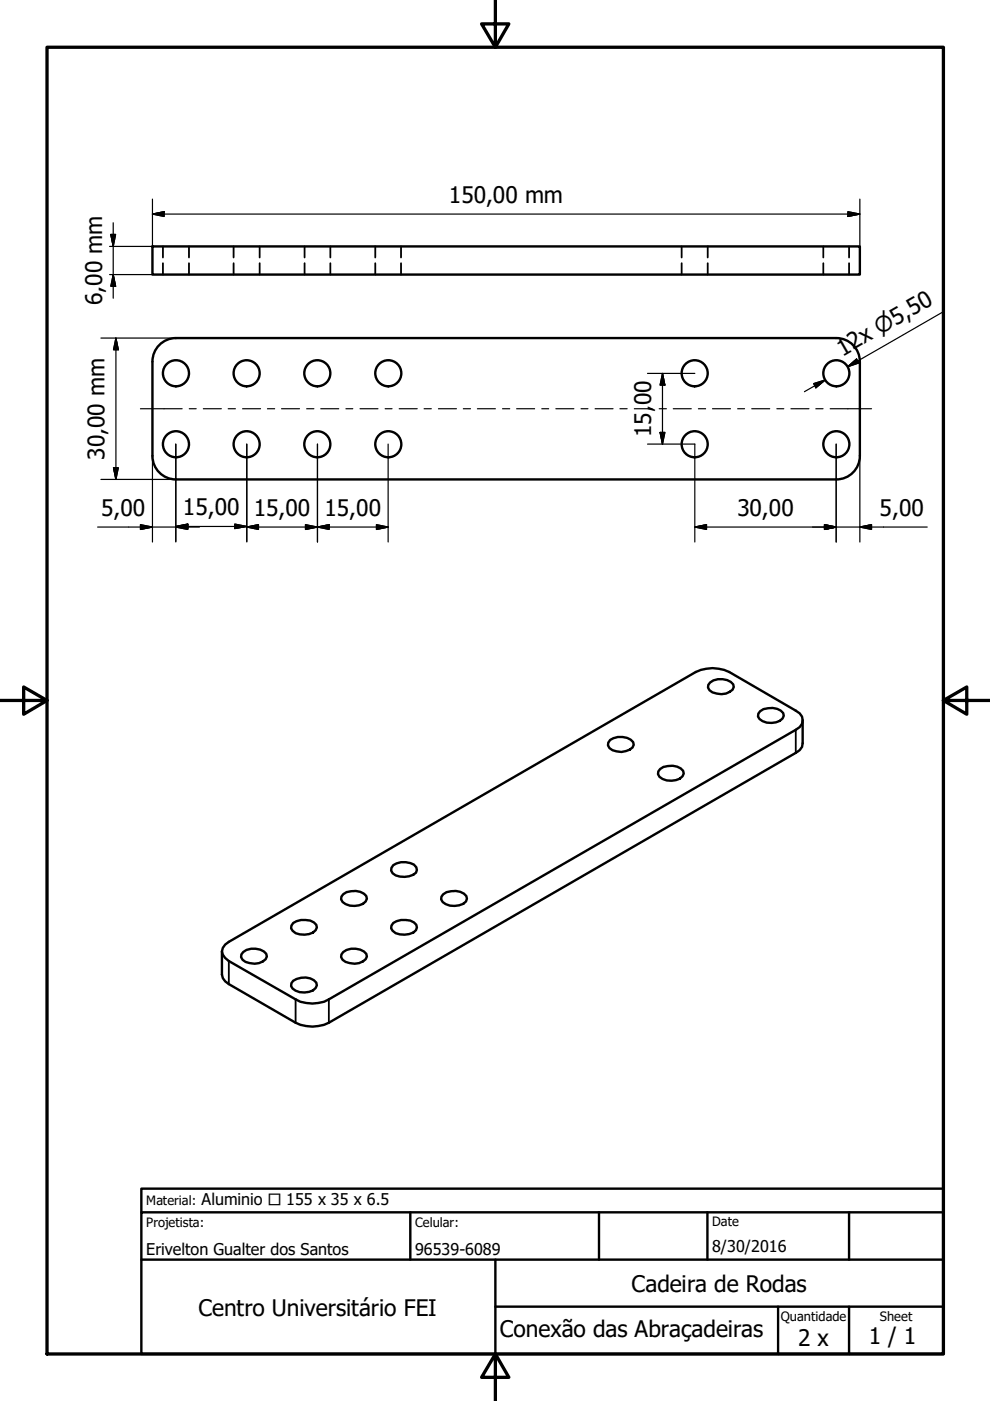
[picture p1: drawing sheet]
<svg xmlns="http://www.w3.org/2000/svg" width="210mm" height="297mm" viewBox="0 0 210 297" stroke-linecap="round" stroke-linejoin="round" font-family="sans-serif">
<!-- layer: Visible (ISO) -->
<g fill="none" stroke="#000" stroke-width=".51">
<path d="M32.3 52.2h150v6h-150zM32.3 76.7v19.9M37.3 71.7h140a5 5 0 0 1 5 5M37.3 71.7a5 5 0 0 0-5 5M182.3 76.7v19.9M32.3 96.7a5 5 0 0 0 5 4.9M182.3 96.7a5 5 0 0 1-5 4.9h-140M129.3 156.9a3.9 3.9 0 0 1 4.9 .4l.2 .6a2.63 2.63 0 0 1-2.6 1.5 2.74 2.74 0 0 1-2.9-1.4l.1-.5zM150.6 144.7a3.8 3.8 0 0 1 4.8 .4l.2 .6a2.84 2.84 0 0 1-3.6 1.4 1.61 1.61 0 0 1-1.8-1.9zM161.2 150.8a3.8 3.8 0 0 1 4.9 .4 1.56 1.56 0 0 1-1.6 1.9 3.4 3.4 0 0 1-3.8-1.2l.1-.6zM168.7 154.7a2.14 2.14 0 0 0 1.5-2 2.14 2.14 0 0 0-1.5-2l-14.1-8.2a8.1 8.1 0 0 0-7.1 0l-99 57.2M170.2 157.6l-.1 .8-.6 .7-.8 .5"/>
<path d="M140 163.1a3.8 3.8 0 0 1 4.8 .3 1.56 1.56 0 0 1-1.5 2 3.7 3.7 0 0 1-3.5-.7l-.3-.6 .1-.5zM62.2 195.7a4 4 0 0 1 4.9 .4 1.56 1.56 0 0 1-1.6 1.9 3.7 3.7 0 0 1-3.5-.7l-.3-.5 .1-.5zM72.8 189.6a3.8 3.8 0 0 1 4.9 .4 1.56 1.56 0 0 1-1.6 1.9 3.7 3.7 0 0 1-3.5-.7l-.3-.5 .1-.6zM83.4 183.4a4.2 4.2 0 0 1 4.4-.1l.5 .6 .1 .6a2.34 2.34 0 0 1-2.6 1.4 2.6 2.6 0 0 1-2.9-1.3l.1-.6zM83.4 195.7a4 4 0 0 1 4.9 .4l.1 .5a2.29 2.29 0 0 1-2.6 1.6 2.6 2.6 0 0 1-2.9-1.4l.1-.5zM94 189.6a3.8 3.8 0 0 1 4.9 .4l.1 .5a2.29 2.29 0 0 1-2.6 1.6 2.74 2.74 0 0 1-2.9-1.4l.1-.6zM51.6 201.9a3.8 3.8 0 0 1 4.9 .3l.1 .6a2.84 2.84 0 0 1-3.6 1.4 1.61 1.61 0 0 1-1.8-1.8zM62.2 207.9a3.8 3.8 0 0 1 4.9 .4 1.56 1.56 0 0 1-1.6 2 3.4 3.4 0 0 1-3.8-1.2l.1-.6zM72.8 201.9a3.8 3.8 0 0 1 4.9 .3l.1 .6a2.84 2.84 0 0 1-3.6 1.4 1.61 1.61 0 0 1-1.8-1.8z"/>
<circle cx="37.3" cy="79.1" r="2.76"/>
<circle cx="52.3" cy="79.1" r="2.76"/>
<circle cx="67.3" cy="79.1" r="2.76"/>
<circle cx="82.3" cy="79.1" r="2.76"/>
<circle cx="147.3" cy="79.1" r="2.76"/>
<circle cx="177.3" cy="79.1" r="2.76"/>
<circle cx="37.3" cy="94.2" r="2.76"/>
<circle cx="52.3" cy="94.2" r="2.76"/>
<circle cx="67.3" cy="94.2" r="2.76"/>
<circle cx="82.3" cy="94.2" r="2.76"/>
<circle cx="147.3" cy="94.2" r="2.76"/>
<circle cx="177.3" cy="94.2" r="2.76"/>
</g>
<!-- layer: Hidden (ISO) -->
<g fill="none" stroke="#000" stroke-width=".38">
<path d="M34.5 52.2v2.4M34.5 55.8v2.4M40.1 52.2v2.4M40.1 55.8v2.4M49.5 52.2v2.4M49.5 55.8v2.4M55.1 52.2v2.4M55.1 55.8v2.4M64.6 52.2v2.4M64.6 55.8v2.4M70 52.2v2.4M70 55.8v2.4"/>
<path d="M79.6 52.2v2.4M79.6 55.8v2.4M85 52.2v2.4M85 55.8v2.4M144.5 52.2v2.4M144.5 55.8v2.4M150.1 52.2v2.4M150.1 55.8v2.4M174.6 52.2v2.4M174.6 55.8v2.4M180 52.2v2.4M180 55.8v2.4"/>
</g>
<!-- layer: Visible Narrow (ISO) -->
<path d="M168.7 154.7v4.9M48.5 203.8v4.8M62.7 211.9v4.9M69.7 211.9v4.9" fill="none" stroke="#000" stroke-width=".38"/>
<path d="M168.7 159.6l-99 57.2a7.9 7.9 0 0 1-7 0l-14.2-8.2-.7-.5-.6-.7-.1-.8v-4.9M168.7 154.7l-99 57.2a7.4 7.4 0 0 1-7 0l-14.2-8.1a2.13 2.13 0 0 1-.7-3.5l.7-.6M170.2 152.7v4.9" fill="none" stroke="#000" stroke-width=".51"/>
<!-- layer: Border (ISO) -->
<path d="M10 10h190v277.1h-190zM105 0v10l-2.9-4.9h5.8l-2.9 4.9M0 148.5h10l-5-2.8v5.7l5-2.9M200 148.5l5 2.9v-5.7l-5 2.8h10M105 287.1l2.9 4.9h-5.8l2.9-4.9v9.9" fill="none" stroke="#000" stroke-width=".7"/>
<!-- layer: Title (ISO) -->
<path d="M30 257v-5h170v5M30 257h170v30.1h-170zM87 257v10.1M127 257v10.1M150 257v10.1M180 257v10.1M30 267.1h170M105 277h95M105 267.1v20M165 277v10.1M180 277v10.1" fill="none" stroke="#000" stroke-width=".51"/>
<!-- layer: Dimension (ISO) -->
<g fill="none" stroke="#000" stroke-width=".25">
<path d="M23.2 58.2h9.1M23.5 49.7h1l-.5 2.5zM24 58.2l.5 2.5h-1zM24 47.2v16M32.3 45.4l2.5-.5v1zM32.3 42.2v10h-9.1M32.3 45.4h150M179.8 44.9l2.5 .5-2.5 .5zM182.3 42.2v10M21.4 71.7h15.9M24.6 71.7l.5 2.5h-1zM24.6 71.7v29.9"/>
<path d="M137.3 79.2h10M140.5 79.2l.5 2.4h-1zM140.5 79.2v15M179.7 77.8l1.9-1.7 .5 .8zM199.9 66.2l-20.2 11.6 2.2-1.2M24.1 99.2h1l-.5 2.4zM32.3 96.6v18.3M37.3 94.2v20.7M52.3 94.2v20.7M67.3 94.2v20.7M82.3 94.2v20.7M137.3 94.2h10v20.7"/>
<path d="M140 91.7h1l-.5 2.5zM172.5 81.3l2.4-.7-1.9 1.6zM174.9 80.6l-4.3 2.4M177.3 94.2v20.7M182.3 96.6v18.3M20.7 111.7h21.6M21.4 101.6h15.9M29.8 111.2l2.5 .5-2.5 .6zM37.3 111.6l2.5-.5v1zM37.3 111.7l2.5-.5v1.1zM37.3 111.6h15M49.8 111.1l2.5 .5-2.5 .5z"/>
<path d="M52.3 111.7l2.5-.5v1.1zM52.3 111.7h30M64.8 111.2l2.5 .5-2.5 .6zM67.3 111.7l2.5-.5v1.1zM79.8 111.2l2.5 .5-2.5 .6zM147.3 111.7l2.5-.5v1.1zM147.3 111.7h49.3M174.8 111.2l2.5 .5-2.5 .6zM182.3 111.7l2.5-.5v1.1z"/>
</g>
<g fill="#000" stroke="#000" stroke-width=".25">
<path d="M23.5 49.7l.5 2.5zM23.5 49.7h1l-.5 2.5zM32.3 45.4l2.5-.5zM32.3 45.4l2.5-.5v1zM179.8 45.9l2.5-.5zM179.8 44.9l2.5 .5-2.5 .5zM24 58.2l.5 2.5zM24 58.2l.5 2.5h-1zM24.6 71.7l.5 2.5zM24.6 71.7l.5 2.5h-1zM179.7 77.8l1.9-1.7zM179.7 77.8l1.9-1.7 .5 .8z"/>
<path d="M24.1 99.2l.5 2.4zM24.1 99.2h1l-.5 2.4zM140 91.7l.5 2.5zM140 91.7h1l-.5 2.5zM140.5 79.2l.5 2.4zM140.5 79.2l.5 2.4h-1zM173 82.2l1.9-1.6zM172.5 81.3l2.4-.7-1.9 1.6zM29.8 112.3l2.5-.6zM29.8 111.2l2.5 .5-2.5 .6zM37.3 111.6l2.5-.5zM37.3 111.6l2.5-.5v1z"/>
<path d="M37.3 111.7l2.5-.5zM37.3 111.7l2.5-.5v1.1zM49.8 112.1l2.5-.5zM49.8 111.1l2.5 .5-2.5 .5zM52.3 111.7l2.5-.5zM52.3 111.7l2.5-.5v1.1zM64.8 112.3l2.5-.6zM64.8 111.2l2.5 .5-2.5 .6zM67.3 111.7l2.5-.5zM67.3 111.7l2.5-.5v1.1zM79.8 112.3l2.5-.6zM79.8 111.2l2.5 .5-2.5 .6z"/>
<path d="M147.3 111.7l2.5-.5zM147.3 111.7l2.5-.5v1.1zM174.8 112.3l2.5-.6zM174.8 111.2l2.5 .5-2.5 .6zM182.3 111.7l2.5-.5zM182.3 111.7l2.5-.5v1.1z"/>
</g>
<!-- layer: Centerline (ISO) -->
<g fill="none" stroke="#000" stroke-width=".25">
<path d="M29.8 86.7h8.8M40.1 86.7h1.5M43.1 86.7h3.8M48.4 86.7h1.5M51.4 86.7h3.8M56.7 86.7h1.5M59.7 86.7h3.8M65 86.7h1.5M68 86.7h3.8M73.3 86.7h1.5M76.3 86.7h3.8M81.7 86.7h1.4"/>
<path d="M84.6 86.7h3.9M89.9 86.7h1.5M93 86.7h3.8M98.2 86.7h1.6M101.2 86.7h3.8M106.6 86.7h1.5M109.5 86.7h3.8M114.9 86.7h1.4M117.9 86.7h3.8M123.2 86.7h1.5M126.2 86.7h3.8M131.4 86.7h1.6"/>
<path d="M134.5 86.7h3.7M139.8 86.7h1.5M142.7 86.7h3.9M148.1 86.7h1.5M151.1 86.7h3.8M156.4 86.7h1.5M159.4 86.7h3.8M164.7 86.7h1.5M167.7 86.7h3.8M173 86.7h1.5M176 86.7h8.8"/>
</g>
<g font-size="4.8">
<text x="95.2" y="43">150,00 mm</text>
<text x="21.7" y="64.7" transform="rotate(-90 21.7 64.7)">6,00 mm</text>
<text x="178.6" y="75.6" transform="rotate(-30 178.6 75.6)">12x ⌀5,50</text>
<text x="138" y="86" transform="rotate(-90 138 86)">00</text>
<text x="138" y="92.6" transform="rotate(-90 138 92.6)">15,</text>
<text x="22.2" y="97.5" transform="rotate(-90 22.2 97.5)">30,00 mm</text>
<text x="21.5" y="109.3">5,00</text>
<text x="38.8" y="109.2">15,00</text>
<text x="53.8" y="109.3">15,00</text>
<text x="68.8" y="109.3">15,00</text>
<text x="156.3" y="109.3">30,00</text>
<text x="186.5" y="109.3">5,00</text>
<text x="133.9" y="273.9">Cadeira de Rodas</text>
<text x="42.1" y="279">Centro Universitário FEI</text>
<text x="106" y="283.4">Conexão das Abraçadeiras</text>
<text x="169.2" y="285.4">2 x</text>
<text x="184.2" y="285">1 / 1</text>
</g>
<g font-size="3.4">
<text x="42.7" y="255.4">Aluminio □ 155 x 35 x 6.5</text>
<text x="31" y="266">Erivelton Gualter dos Santos</text>
<text x="88" y="266">96539-6089</text>
<text x="151" y="265.5">8/30/2016</text>
</g>
<g font-size="2.7">
<text x="31" y="255.4">Material:</text>
<text x="31" y="260.1">Projetista:</text>
<text x="88" y="260.1">Celular:</text>
<text x="151" y="260">Date</text>
<text x="165.5" y="280.1">Quantidade</text>
<text x="186.6" y="280.1">Sheet</text>
</g>
</svg>
